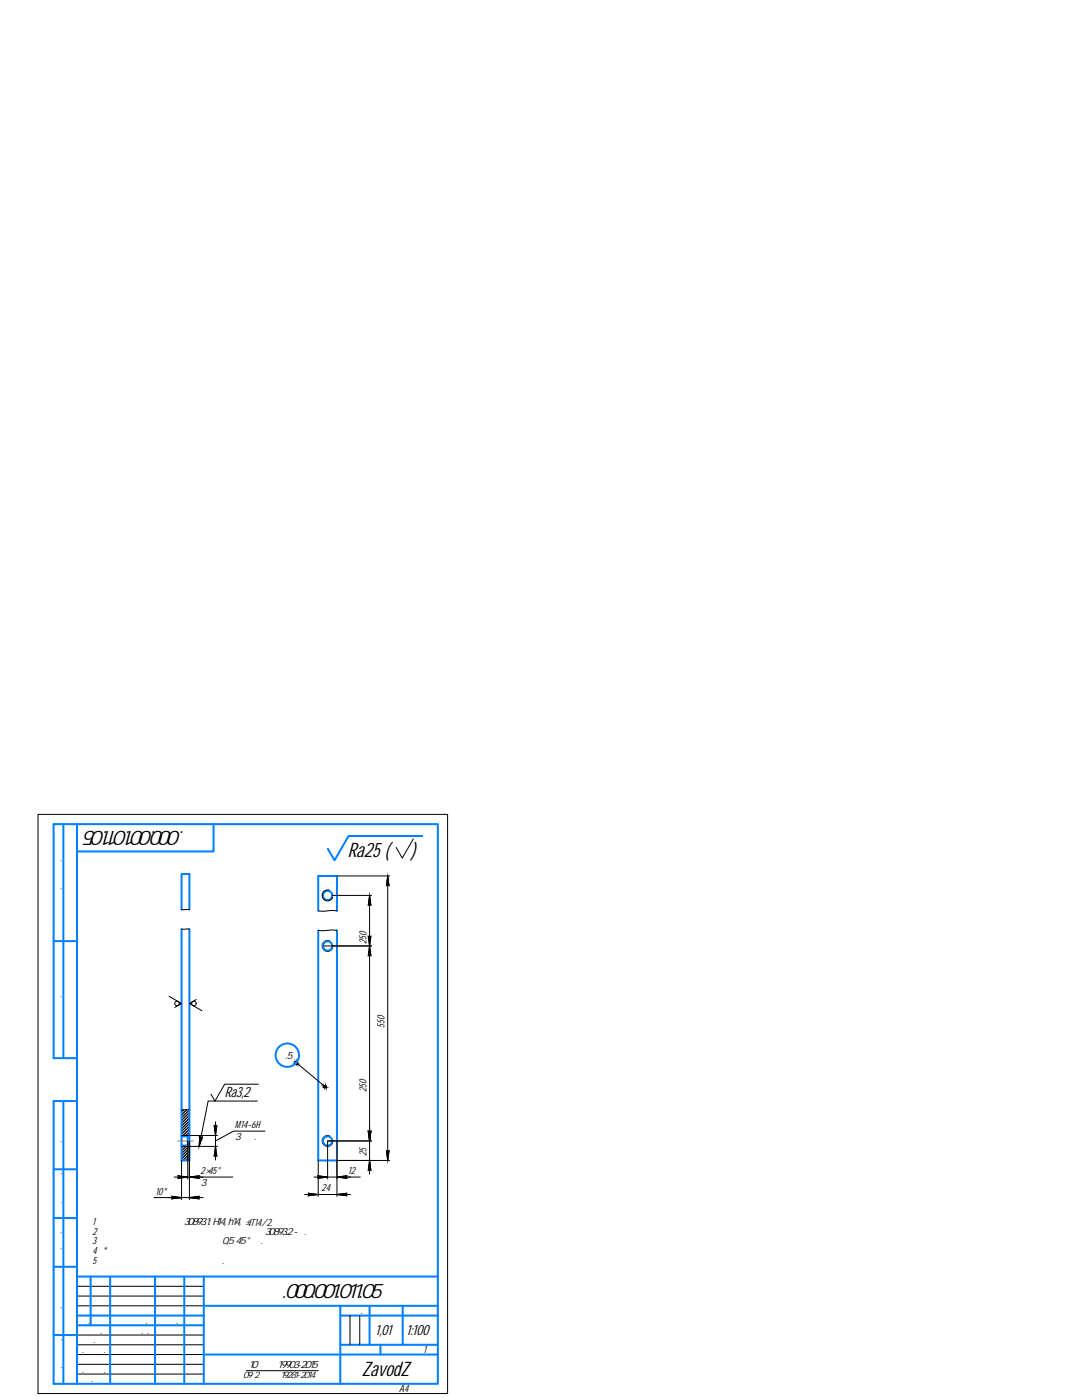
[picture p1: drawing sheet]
<svg xmlns="http://www.w3.org/2000/svg" width="216mm" height="279mm" viewBox="0 0 216 279" stroke-linecap="round" stroke-linejoin="round" font-family="sans-serif">
<g fill="none" stroke="#0080ff" stroke-width=".4">
<path d="M12.6 164.5v46.7M15.4 164.5h72v111.7h-72zM15.4 164.5h-4.7v46.7h4.7M42.6 164.5v5.4h-27.2M84.3 166.8h-14.7l-2.9 4.9-1.3-2.3M10.7 187.8h4.7M36.2 181.5v-7.1h1.6v7.1M36.2 185.4v46.2h1.6v-2.7M37.8 185.4v43.5M63.5 181.8v-7h3.7v7M63.5 185.7v45.9h3.7v-45.9M12.6 219.7v56.5"/>
<path d="M15.4 219.7h-4.7v56.5h4.7M10.7 233.4h4.7M36.2 228.6h1.3M36.2 226.8h1.3M37.5 228.6l.3 .3M37.5 226.8v1.8M37.8 226.5l-.3 .3M10.7 252.8h4.7M10.7 243.1h4.7M18.1 254.8v9.7M22 254.8v21.4M30.9 254.8v21.4"/>
<path d="M36.8 254.8v21.4M40.7 254.8v21.4M87.4 254.8h-72v21.4M10.7 266.4h4.7M15.4 262.6h25.3M15.4 264.5h25.3M40.7 270.3h46.7M40.7 260.6h46.7M67.9 262.6h19.5M67.9 260.6v15.6M67.9 268.4h19.5M73.7 260.6v7.8"/>
<path d="M75.9 268.4v1.9M80.4 260.6v7.8"/>
<circle cx="65.4" cy="178.7" r=".92"/>
<circle cx="65.4" cy="188.8" r=".92"/>
<circle cx="57.3" cy="210.6" r="2.34"/>
<circle cx="65.4" cy="227.7" r=".92"/>
</g>
<g fill="none" stroke="#000" stroke-width=".25">
<path d="M36.7 221.5l-.5 .4M36.7 228.6l-.5 .5M37.2 221.5l-1 1M37.3 228.6l-1.1 1M37.6 228.8l-1.4 1.4M37.8 221.5l-1.6 1.5M37.8 222l-1.6 1.6M37.8 222.6l-1.6 1.5M37.8 223.1l-1.6 1.6M37.8 223.7l-1.6 1.5M37.8 224.2l-1.6 1.6M37.8 224.8l-1.6 1.5"/>
<path d="M37.8 225.3l-1.4 1.5M37.8 225.9l-.9 .9M37.8 226.4l-.3 .4M37.8 229.2l-1.6 1.6M37.8 229.7l-1.6 1.6M37.8 230.3l-1.3 1.3M37.8 230.8l-.8 .8M37.8 231.4l-.2 .2"/>
</g>
<g fill="none" stroke="#000" stroke-width=".2">
<path d="M7.6 162.5h81.7v115.6h-81.7zM65.7 177.7a1.09 1.09 0 0 0-1.4 .6 1.09 1.09 0 0 0 .7 1.4 1.09 1.09 0 0 0 1.4-.6M66.3 178.7h7.8M67.2 174.8h10.6M73.7 178.7v52.9l-.2 1.9 .2-.2 .3 .2-.3-1.9v2.7M73.7 178.7l.3 1.9-.3-.1-.2 .1zM77.4 174.8l.2 2-.2-.2-.3 .2zM77.4 174.8v56.8M82.5 167.4l-2.2 3.8-1.2-2.1M33.7 198.8l2.5 1.5-1.3 .8M36.2 185.4h1.6M36.2 181.5h1.6"/>
<path d="M39.1 199.5l-1.3 .8 2.5 1.4M63.5 185.7h3.7M63.5 181.8h3.7M64.5 188.8h9.6M65.7 187.8a1.09 1.09 0 0 0-1.4 .6 1.09 1.09 0 0 0 .7 1.4 1.09 1.09 0 0 0 1.4-.6M73.5 186.8l.2 .2 .3-.2-.3 2zM73.7 188.8l.3 1.9-.3-.2-.2 .2zM51.3 219.7h-9.8l-1.8 9.1M51.5 216.4h-6.7l-1.9 3.3-.8-1.3M58.9 211.9h.4l.1 .4-.4 .1-.1-.5 .4 .1v.3h-.3v-.3l.2 .2-.1-.1M59.1 212.1h.1M59.1 212.1l5.8 4.8"/>
<path d="M64.6 216.7l.4-.1 .1 .5h-.4l-.1-.4h.4v.3h-.3v-.3l.2 .2-.1-.1M30.7 239a62.4 62.4 0 0 1 9 .3l-.2-.3 .2-.3-1.9 .3h2.7M33.5 239h2.7l-1.9 .3 .2-.3-.2-.3 1.9 .3M34.7 234.9h2.8l-2 .3 .2-.3-.2-.2 2 .2h9M36.2 221.5h1.6M36.2 228.8h7.2M36.2 226.6h7.2M36.2 231.6v7.8M37.5 227.7v7.6M37.8 234.9l1.9 .3-.2-.3 .2-.2-1.9 .2h2.7M37.8 227.7v11.7M39.9 226.8l.2 .3 .3-.2-.7 1.9z"/>
<path d="M43 223.9v2.7l-.3-1.9 .3 .2 .3-.2-.6 6 .3-.2 .3 .2-.3-1.9v2.7M52.9 225.7h-6.3l-3.6 2M60.8 238.4h2.7l-1.9 .2 .2-.2-.2-.3 1.9 .3h3.7l2 .2-.2-.2 .2-.3-2 .3h2.8M62.6 234.9h2.8l-2 .3 .2-.3-.2-.2 2 .2h6.5M63.5 231.6v7.2M65.7 226.7a1.09 1.09 0 0 0-1.4 .6 1.09 1.09 0 0 0 .7 1.4 1.09 1.09 0 0 0 1.4-.6M67.2 234.9l2 .3-.2-.3 .2-.2-2 .2h2.8M67.2 231.6h10.6M67.2 227.7v11.1M73.5 225.8l.2 .2 .3-.2-.3 1.9zM73.7 225v2.7l-.2-1.9 .2 .2 .3-.2-.3 1.9M74.1 227.7h-8.7v7.6"/>
<path d="M77.1 229.6l.3 .2 .2-.2-.2 2zM15.4 258.7h25.3M15.4 256.7h25.3M15.4 260.6h25.3M15.4 266.4h25.3M15.4 268.4h25.3M15.4 270.3h25.3M15.4 272.3h25.3M15.4 274.2h25.3M49.1 273.5h14.4M69.8 262.6v5.8M71.8 262.6v5.8"/>
<circle cx="35.3" cy="200.3" r=".45"/>
<circle cx="38.7" cy="200.3" r=".45"/>
</g>
<path d="M35.5 227.7h3.1" fill="none" stroke="#ff8000" stroke-width=".2"/>
<g fill="#000" stroke="#000" stroke-width=".2">
<path d="M73.7 178.7l.3 1.8h-.5zM77.1 176.6h.3l-.3 .2zM77.4 174.8l.2 1.8h-.5zM77.4 176.6h.2v.2zM73.5 186.8l.2 .2h-.2zM73.5 190.5h.2l-.2 .2zM73.5 180.5h.2l-.2 .1zM73.5 187h.5l-.3 1.8zM73.7 188.8l.3 1.7h-.5zM73.7 190.5h.3v.2zM73.7 180.5h.3v.1zM73.7 187l.3-.2v.2z"/>
<path d="M59 212.3h.4zM59.1 212.1l.1 .1zM59.1 212.1h.1zM58.9 212h.4zM58.9 211.9h.5zM64.7 217l.4 .1zM64.8 216.8l.1 .1zM64.8 216.8h.1zM64.6 216.7h.4zM64.6 216.7l.4-.1zM64.7 217h.4zM39.8 227.1h.5l-.6 1.7z"/>
<path d="M39.9 226.8l.1 .1zM40.1 227.1l.3-.2-.1 .2zM42.7 224.7l.3 .2h-.2zM42.8 230.5h.2l-.3 .2zM42.8 224.9h.4l-.2 1.7zM43 228.8l.2 1.7h-.4zM43 230.5h.2l.1 .2zM43 224.9l.3-.2-.1 .2zM73.5 225.8l.2 .2h-.2zM73.5 226h.5l-.3 1.7zM73.5 233.3h.2l-.2 .2zM73.7 231.6l.3 1.7h-.5z"/>
<path d="M73.7 233.3h.3v.2zM73.7 226l.3-.2v.2zM77.1 229.6l.3 .2h-.3zM77.1 229.8h.5l-.2 1.8zM77.4 229.8l.2-.2v.2z"/>
<path d="M59 212.3h.4zM59 212.3h.4z"/>
<path d="M58.9 212l.1 .3zM58.9 212l.1 .3z"/>
<path d="M59.1 212.1l.1 .1zM59.1 212.2h.1z"/>
<path d="M58.9 211.9l.5 .1zM58.9 211.9l.5 .1z"/>
<path d="M59.3 212l.1 .3zM59.3 212l.1 .3z"/>
<path d="M64.7 217l.4 .1zM64.7 217.1h.4z"/>
<path d="M64.6 216.7l.1 .3zM64.6 216.7l.1 .3z"/>
<path d="M64.8 216.8l.1 .1zM64.8 216.9h.1z"/>
<path d="M64.6 216.7h.4zM64.6 216.7h.4z"/>
<path d="M65 216.7l.1 .3zM65 216.7l.1 .3z"/>
<path d="M34.3 238.7l1.9 .3h-1.7zM34.5 239l-.2 .3 1.9-.3z"/>
<path d="M35.5 234.7l2 .2h-1.8zM35.7 234.9l-.2 .3 2-.3z"/>
<path d="M37.8 234.9l1.9-.2-.2 .2zM37.8 234.9l1.9 .3-.2-.3z"/>
<path d="M37.8 239l1.9-.3-.2 .3zM37.8 239l1.9 .3-.2-.3z"/>
<path d="M39.9 226.9l.2 .2zM39.9 226.9l.2 .2h-.3z"/>
<path d="M61.6 238.1l1.9 .3h-1.7zM61.8 238.4l-.2 .2 1.9-.2z"/>
<path d="M63.4 234.7l2 .2h-1.8zM63.6 234.9l-.2 .3 2-.3z"/>
<path d="M67.2 238.4l2-.3-.2 .3zM67.2 238.4l2 .2-.2-.2z"/>
<path d="M67.2 234.9l2-.2-.2 .2zM67.2 234.9l2 .3-.2-.3z"/>
</g>
<g font-size="4.1">
<text x="41.8" y="165.8" transform="rotate(-180 41.8 165.8)">ЗЗП.000.001.011.05</text>
<text x="69.4" y="171.1">Ra25 (</text>
<text x="82.1" y="171.1">)</text>
<text x="51.2" y="259.1">ЗЗП.000.001.011.05</text>
<text x="72.2" y="274.6">ZavodZ</text>
</g>
<g font-size="2.9">
<text x="44.9" y="218.9">Ra3,2</text>
<text x="74.9" y="266.5">1,01</text>
<text x="81.1" y="266.5">1:100</text>
</g>
<g font-size="2.1">
<text x="12.4" y="180.7" transform="rotate(-90 12.4 180.7)">Перв. примен.</text>
<text x="73.1" y="188.5" transform="rotate(-90 73.1 188.5)">250</text>
<text x="12.4" y="202.8" transform="rotate(-90 12.4 202.8)">Справ. №</text>
<text x="76.8" y="205.1" transform="rotate(-90 76.8 205.1)">550</text>
<text x="56.1" y="211.3">п.5</text>
<text x="73.1" y="218" transform="rotate(-90 73.1 218)">250</text>
<text x="46.9" y="225.1">M14-6H</text>
<text x="46.9" y="227.5">3 отв.</text>
<text x="12.4" y="231.2" transform="rotate(-90 12.4 231.2)">Подп. и дата</text>
<text x="73.1" y="230.8" transform="rotate(-90 73.1 230.8)">25</text>
<text x="31" y="238.4">10*</text>
<text x="40" y="234.3">2×45°</text>
<text x="40" y="236.6">3 фаски</text>
<text x="64.2" y="237.8">24</text>
<text x="69.5" y="234.3">12</text>
<text x="12.4" y="242.5" transform="rotate(-90 12.4 242.5)">Инв. № дубл.</text>
<text x="18.5" y="244.4">1 Общие допуски по ГОСТ 30893.1: H14, h14, ±IT14/2.</text>
<text x="18.5" y="246.4">2 Общие допуски формы и расположения по ГОСТ 30893.2 - К.</text>
<text x="18.5" y="248.3">3 Острые кромки притупить фаской 0,5х45 ° мм.</text>
<text x="18.5" y="250.3">4 * Размер для справок</text>
<text x="12.4" y="252.6" transform="rotate(-90 12.4 252.6)">Взам. инв. №</text>
<text x="18.5" y="252.2">5 Маркировать обозначение чертежа.</text>
<text x="69.2" y="262.3">Лит.</text>
<text x="74.7" y="262.3">Масса</text>
<text x="80.5" y="262.3">Масштаб</text>
<text x="12.4" y="264.3" transform="rotate(-90 12.4 264.3)">Подп. и дата</text>
<text x="15.5" y="266.2">Разраб.</text>
<text x="15.5" y="268.1">Пров.</text>
<text x="15.5" y="264.2">Изм.</text>
<text x="18.2" y="264.2">Лист</text>
<text x="22.1" y="266.2">Иванов Ю.В.</text>
<text x="23.3" y="264.2">№ докум.</text>
<text x="32.1" y="264.2">Подп.</text>
<text x="37" y="264.2">Дата</text>
<text x="12.4" y="275.6" transform="rotate(-90 12.4 275.6)">Инв. № подл.</text>
<text x="15.5" y="270">Т.контр.</text>
<text x="15.5" y="273.9">Н.контр.</text>
<text x="15.5" y="275.9">Утв.</text>
<text x="49.6" y="273">10 ГОСТ 19903-2015</text>
<text x="68.3" y="270">Лист</text>
<text x="76.5" y="270">Листов</text>
<text x="84.5" y="270">1</text>
<text x="44.7" y="277.8">Копировал</text>
<text x="71.9" y="277.8">Формат</text>
<text x="79.7" y="277.8">A4</text>
</g>
<text font-size="1.8" x="48.5" y="275.1">09Г2С ГОСТ 19281-2014</text>
</svg>
